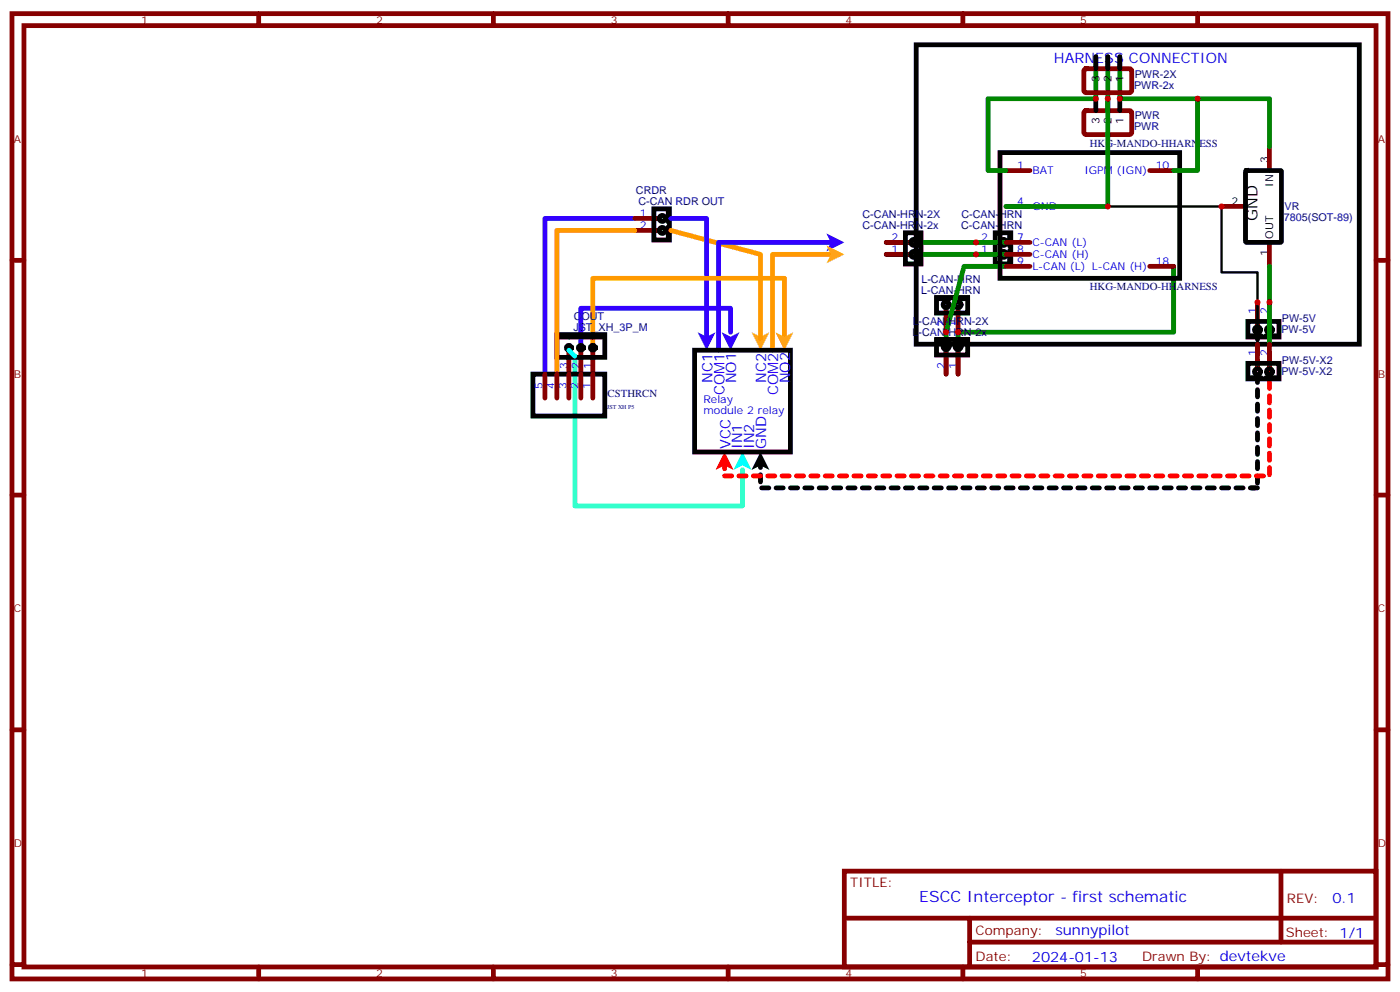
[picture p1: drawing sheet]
<svg xmlns="http://www.w3.org/2000/svg" width="412mm" height="292mm" viewBox="0 0 412 292" stroke-linecap="round" stroke-linejoin="round" font-family="sans-serif">
<g fill="none" stroke="#870000" stroke-width="1.4">
<path d="M3.5 4h405.4v284.4h-405.4zM7.1 7.5h398.2v277.3h-398.2zM76.2 4v3.5M145.3 4v3.5M214.5 4v3.5M283.6 4v3.5M352.8 4v3.5M373.9 43.2v7M3.5 76.7h3.6M187 64.3h7M187 67.9h7M359.8 60.8h7.1"/>
<path d="M373.9 71.4v7.1M405.3 76.7h3.6M3.5 145.8h3.6M405.3 145.8h3.6M3.5 215h3.6M405.3 215h3.6M248.7 256.6h156.6v28.2h-156.6zM377.3 256.6v20.9M248.7 270.5h156.5M285.6 277.5h119.6M285.6 270.5v14.1M3.5 284.1h3.6"/>
<path d="M76.2 284.8v3.6M145.3 284.8v3.6M214.5 284.8v3.6M283.6 284.8v3.6M352.8 284.8v3.6M405.3 284.1h3.6"/>
</g>
<g fill="none" stroke="#000" stroke-width="1.4">
<path d="M366.9 50.4l.3-.2h9.9l.3 .2 .1 20.6-.2 .4h-10.1l-.3-.2zM192.6 61.5h4.6v9.2h-4.6zM196.8 61.9v3.5M196.8 66.8v3.5"/>
<circle cx="195.1" cy="67.9" r=".88"/>
<circle cx="195.1" cy="64.3" r=".88"/>
</g>
<path d="M187 64.3h-26.5v45.9" fill="none" stroke="#30f" stroke-width="1.4"/>
<path d="M221.4 97.9l2.6 1.3 2.7-1.3-2.7 5.3z" fill="#fc0"/>
<path d="M197.6 67.9l26.4 7v24.7" fill="none" stroke="#f90" stroke-width="1.4"/>
<path d="M197.6 64.3h10.5v35.3" fill="none" stroke="#30f" stroke-width="1.4"/>
<path d="M205.5 97.9l2.6 1.3 2.7-1.3-2.7 5.3z" fill="#30f"/>
<path d="M246.9 71.4h-35.2v31.8" fill="none" stroke="#30f" stroke-width="1.4"/>
<path d="M243.4 68.8l5.3 2.6-5.3 2.6 1.3-2.6z" fill="#30f"/>
<path d="M246.9 74.9h-19.4v28.3" fill="none" stroke="#f90" stroke-width="1.4"/>
<path d="M243.4 72.3l5.3 2.6-5.3 2.7 1.3-2.7z" fill="#fc0"/>
<path d="M370.4 143.7h-146.4v-7" fill="none" stroke="#000" stroke-width="1.4" stroke-dasharray="2.1 2.1"/>
<path d="M224 133.1l2.7 5.3-2.7-1.3-2.6 1.3z" fill="#000"/>
<path d="M213.4 133.1l2.7 5.3-2.7-1.3-2.6 1.3z" fill="#f00"/>
<path d="M169.3 104.9v44.1h49.4v-10.6v7.1" fill="none" stroke="#3fc" stroke-width="1.4"/>
<path d="M218.7 133.1l2.7 5.3-2.7-1.3-2.6 1.3z" fill="#0ff"/>
<path d="M215.2 97.9v-7.1h-44.1v10.6" fill="none" stroke="#30f" stroke-width="1.4"/>
<path d="M212.5 97.9l2.7 1.3 2.6-1.3-2.6 5.3z" fill="#30f"/>
<path d="M231.1 99.6v-17.6h-56.5v19.4" fill="none" stroke="#f90" stroke-width="1.4"/>
<path d="M228.4 97.9l2.7 1.3 2.6-1.3-2.6 5.3z" fill="#fc0"/>
<g fill="none" stroke="#870000" stroke-width="1.4">
<path d="M319.5 32.8l.5-.2 12.9 .1 .5 .6-.1 5.9-.6 .5-13-.1-.4-.7v-5.6zM319.5 20.5l.5-.3 12.9 .1 .5 .7-.1 5.9-.6 .4-13-.1-.4-.6v-5.6zM296.3 50.2h7.1M338.7 50.2h7M261.1 74.9h7M261.1 71.4h7M287.5 74.9h7.1M287.5 71.4h7.1M296.3 74.9h7.1M296.3 71.4h7.1M296.3 78.5h7.1M296.3 60.8h7.1"/>
<path d="M338.7 78.5h7M278.7 90.8v7.1M282.2 90.8v7.1M370.4 89v7.1M373.9 89v7.1M160.5 110.2v7.1M164 110.2v7.1M167.6 103.2v14.1M171.1 103.2v14.1M174.6 103.2v14.1M278.7 103.2v7M282.2 103.2v7"/>
<path d="M370.4 101.4v7M373.9 101.4v7"/>
</g>
<g fill="none" stroke="#000" stroke-width="1.4">
<path d="M269.9 13.2h130.5v88.2h-130.5zM322.8 16.7v3.5M326.3 16.7v3.5M329.8 16.7v3.5M322.8 29.1v3.5M326.3 29.1v3.5M329.8 29.1v3.5M294.6 44.9h52.9v37.1h-52.9zM266.7 68.6h4.6v9.2h-4.6zM270.9 68.9v3.6M270.9 73.9v3.5M293.2 68.6h4.5v9.2h-4.5z"/>
<path d="M297.4 68.9v3.6M297.4 73.9v3.5M164 98.6h14.2v6.7h-14.2zM164.4 98.9h2.8v.4h-2.8zM168.3 98.9h5.6v.4h-5.6zM175 98.9h2.8v.4h-2.8zM275.9 87.6h9.1v4.6h-9.1zM275.9 100h9.1v4.6h-9.1zM276.2 88h3.6M281.2 88h3.5M367.6 94.7h9.2v4.6h-9.2zM367.9 98.9h3.6"/>
<path d="M372.9 98.9h3.5M157 110.2h21.2v12.4h-21.2zM204.6 103.2h28.2v29.9h-28.2zM276.2 100.3h3.6M281.2 100.3h3.5M367.6 107h9.2v4.6h-9.2zM367.9 111.3h3.6M372.9 111.3h3.5"/>
<circle cx="269.2" cy="71.4" r=".88"/>
<circle cx="269.2" cy="74.9" r=".88"/>
<circle cx="295.6" cy="71.4" r=".88"/>
<circle cx="295.6" cy="74.9" r=".88"/>
<circle cx="278.7" cy="89.7" r=".88"/>
<circle cx="282.2" cy="89.7" r=".88"/>
<circle cx="370.4" cy="97.2" r=".88"/>
<circle cx="373.9" cy="97.2" r=".88"/>
<circle cx="167.6" cy="102.4" r=".71"/>
<circle cx="171.1" cy="102.4" r=".71"/>
<circle cx="174.6" cy="102.4" r=".71"/>
<circle cx="278.7" cy="102.1" r=".88"/>
<circle cx="282.2" cy="102.1" r=".88"/>
<circle cx="370.4" cy="109.5" r=".88"/>
<circle cx="373.9" cy="109.5" r=".88"/>
</g>
<path d="M167.6 103.2l1.7 1.7" fill="none" stroke="#0ff" stroke-width="1.4"/>
<path d="M322.8 16.7v12.4h-31.8v21.1h5.3M326.3 16.7v44.1h-30M329.8 16.7v12.4h44.1v14.1M352.8 29.1v21.1h-7.1M261.1 71.4h35.2M261.1 74.9h35.2M296.3 78.5h-12.3l-5.3 19.4v12.3M345.7 78.5v19.4h-63.5v12.3M373.9 78.5v22.9" fill="none" stroke="#008700" stroke-width="1.4"/>
<path d="M187 67.9h-23v42.3" fill="none" stroke="#f90" stroke-width="1.4"/>
<path d="M370.4 97.9v45.8h-1.7" fill="none" stroke="#000" stroke-width="1.4" stroke-dasharray="2.1 2.1"/>
<path d="M373.9 99.6v40.6h-160.5v-3.5" fill="none" stroke="#f00" stroke-width="1.4" stroke-dasharray="2.1 2.1"/>
<path d="M326.3 60.8h33.5v19.4h10.6v21.2" fill="none" stroke="#000" stroke-width=".71"/>
<g fill="#c00">
<circle cx="352.8" cy="29.1" r=".88"/>
<circle cx="326.3" cy="60.8" r=".88"/>
<circle cx="359.8" cy="60.8" r=".88"/>
<circle cx="370.4" cy="89" r=".88"/>
<circle cx="373.9" cy="89" r=".88"/>
<circle cx="322.8" cy="29.1" r=".88"/>
<circle cx="326.3" cy="29.1" r=".88"/>
<circle cx="329.8" cy="29.1" r=".88"/>
<circle cx="282.2" cy="97.9" r=".88"/>
<circle cx="278.7" cy="97.9" r=".88"/>
<circle cx="287.5" cy="74.9" r=".88"/>
<circle cx="287.5" cy="71.4" r=".88"/>
</g>
<text font-size="4.6" x="370.4" y="65" transform="rotate(-90 370.4 65)">GND</text>
<text font-size="4.6" fill="#00f" x="270.8" y="265.6">ESCC Interceptor - first schematic</text>
<g font-size="4.2" fill="#00f">
<text x="310.4" y="18.5">HARNESS CONNECTION</text>
<text x="209.8" y="112.9" transform="rotate(-90 209.8 112.9)">NC1</text>
<text x="216.9" y="113" transform="rotate(-90 216.9 113)">NO1</text>
<text x="225.7" y="112.9" transform="rotate(-90 225.7 112.9)">NC2</text>
<text x="232.8" y="113" transform="rotate(-90 232.8 113)">NO2</text>
<text x="213.4" y="116.5" transform="rotate(-90 213.4 116.5)">COM1</text>
<text x="229.2" y="116.5" transform="rotate(-90 229.2 116.5)">COM2</text>
<text x="215.1" y="132.3" transform="rotate(-90 215.1 132.3)">VCC</text>
<text x="218.7" y="132.4" transform="rotate(-90 218.7 132.4)">IN1</text>
<text x="222.2" y="132.4" transform="rotate(-90 222.2 132.4)">IN2</text>
<text x="225.7" y="132.4" transform="rotate(-90 225.7 132.4)">GND</text>
<text x="392.5" y="265.9">0.1</text>
<text x="310.9" y="275.4">sunnypilot</text>
<text x="304" y="283.2">2024-01-13</text>
</g>
<g font-size="3.9" fill="#800">
<text x="250.5" y="261.2">TITLE:</text>
<text x="379.1" y="265.9">REV:</text>
<text x="287.4" y="275.4">Company:</text>
<text x="378.7" y="276">Sheet: 1/1</text>
<text x="287.4" y="283.1">Date:</text>
<text x="336.4" y="283.2">Drawn By: devtekve</text>
</g>
<g font-size="3.2" fill="#800">
<text x="41.6" y="7">1</text>
<text x="110.8" y="7">2</text>
<text x="179.9" y="7">3</text>
<text x="249.1" y="7">4</text>
<text x="318.2" y="7">5</text>
<text x="4.1" y="42.1">A</text>
<text x="405.9" y="42.1">A</text>
<text x="4.1" y="111.3">B</text>
<text x="405.9" y="111.3">B</text>
<text x="4.1" y="180.4">C</text>
<text x="405.9" y="180.4">C</text>
<text x="4.1" y="249.6">D</text>
<text x="405.9" y="249.6">D</text>
<text x="41.6" y="287.8">1</text>
<text x="110.8" y="287.8">2</text>
<text x="179.9" y="287.8">3</text>
<text x="249.1" y="287.8">4</text>
<text x="318.2" y="287.8">5</text>
</g>
<g font-size="3.2" fill="#000080">
<text x="334.3" y="22.8">PWR-2X</text>
<text x="334.1" y="26.1">PWR-2x</text>
<text x="334.3" y="35.2">PWR</text>
<text x="334.1" y="38.4">PWR</text>
<text x="321" y="43.2">HKG-MANDO-HHARNESS</text>
<text x="187.3" y="57.3">CRDR</text>
<text x="188" y="60.5">C-CAN RDR OUT</text>
<text x="254.1" y="64.3">C-CAN-HRN-2X</text>
<text x="283.2" y="64.3">C-CAN-HRN</text>
<text x="378.2" y="65.2">7805(SOT-89)</text>
<text x="378.4" y="62">VR</text>
<text x="254" y="67.5">C-CAN-HRN-2x</text>
<text x="283.1" y="67.5">C-CAN-HRN</text>
<text x="271.4" y="83.4">L-CAN-HRN</text>
<text x="271.4" y="86.6">L-CAN-HRN</text>
<text x="321" y="85.5">HKG-MANDO-HHARNESS</text>
<text x="169" y="94.3">COUT</text>
<text x="268.8" y="95.7">L-CAN-HRN-2X</text>
<text x="377.6" y="95">PW-5V</text>
<text x="168.9" y="97.5">JST_XH_3P_M</text>
<text x="268.8" y="98.9">L-CAN-HRN-2x</text>
<text x="377.5" y="98.2">PW-5V</text>
<text x="377.6" y="107.3">PW-5V-X2</text>
<text x="377.5" y="110.5">PW-5V-X2</text>
<text x="179" y="117.1">CSTHRCN</text>
</g>
<g font-size="3.2">
<text x="323.8" y="24" transform="rotate(-90 323.8 24)">3</text>
<text x="327.4" y="24" transform="rotate(-90 327.4 24)">2</text>
<text x="330.9" y="24" transform="rotate(-90 330.9 24)">1</text>
<text x="323.8" y="36.4" transform="rotate(-90 323.8 36.4)">3</text>
<text x="327.4" y="36.4" transform="rotate(-90 327.4 36.4)">2</text>
<text x="330.9" y="36.4" transform="rotate(-90 330.9 36.4)">1</text>
<text x="373.6" y="48.1" transform="rotate(-90 373.6 48.1)">3</text>
<text x="375" y="55" transform="rotate(-90 375 55)">IN</text>
<text x="362.8" y="60.5">2</text>
<text x="375" y="70.3" transform="rotate(-90 375 70.3)">OUT</text>
<text x="373.6" y="75.5" transform="rotate(-90 373.6 75.5)">1</text>
</g>
<g font-size="3.2" fill="#00f">
<text x="299.6" y="49.9">1</text>
<text x="304.1" y="51.3">BAT</text>
<text x="319.4" y="51.3">IGPM (IGN)</text>
<text x="340.4" y="49.9">10</text>
<text x="188.5" y="64">1</text>
<text x="299.6" y="60.5">4</text>
<text x="304.1" y="61.9">GND</text>
<text x="188.5" y="67.5">2</text>
<text x="262.6" y="71">2</text>
<text x="289" y="71">2</text>
<text x="299.6" y="71">7</text>
<text x="262.6" y="74.6">1</text>
<text x="289" y="74.6">1</text>
<text x="299.6" y="74.6">8</text>
<text x="304.1" y="72.5">C-CAN (L)</text>
<text x="304.1" y="76">C-CAN (H)</text>
<text x="299.6" y="78.1">9</text>
<text x="304.1" y="79.5">L-CAN (L) L-CAN (H)</text>
<text x="340.4" y="78.1">18</text>
<text x="370.1" y="92.6" transform="rotate(-90 370.1 92.6)">1</text>
<text x="373.6" y="92.6" transform="rotate(-90 373.6 92.6)">2</text>
<text x="278.3" y="96.4" transform="rotate(-90 278.3 96.4)">2</text>
<text x="281.9" y="96.4" transform="rotate(-90 281.9 96.4)">1</text>
<text x="370.1" y="104.9" transform="rotate(-90 370.1 104.9)">1</text>
<text x="373.6" y="104.9" transform="rotate(-90 373.6 104.9)">2</text>
<text x="167.2" y="108.7" transform="rotate(-90 167.2 108.7)">3</text>
<text x="170.7" y="108.7" transform="rotate(-90 170.7 108.7)">2</text>
<text x="174.3" y="108.7" transform="rotate(-90 174.3 108.7)">1</text>
<text x="278.3" y="108.7" transform="rotate(-90 278.3 108.7)">2</text>
<text x="281.9" y="108.7" transform="rotate(-90 281.9 108.7)">1</text>
<text x="159.8" y="114.7" transform="rotate(-90 159.8 114.7)">5</text>
<text x="163.3" y="114.7" transform="rotate(-90 163.3 114.7)">4</text>
<text x="166.9" y="114.7" transform="rotate(-90 166.9 114.7)">3</text>
<text x="170.4" y="114.7" transform="rotate(-90 170.4 114.7)">2</text>
<text x="173.9" y="114.7" transform="rotate(-90 173.9 114.7)">1</text>
<text x="207.2" y="118.7">Relay</text>
<text x="207.2" y="121.9">module 2 relay</text>
</g>
<text font-size="1.8" fill="#000080" x="178.9" y="120.4">JST XH P5</text>
</svg>
